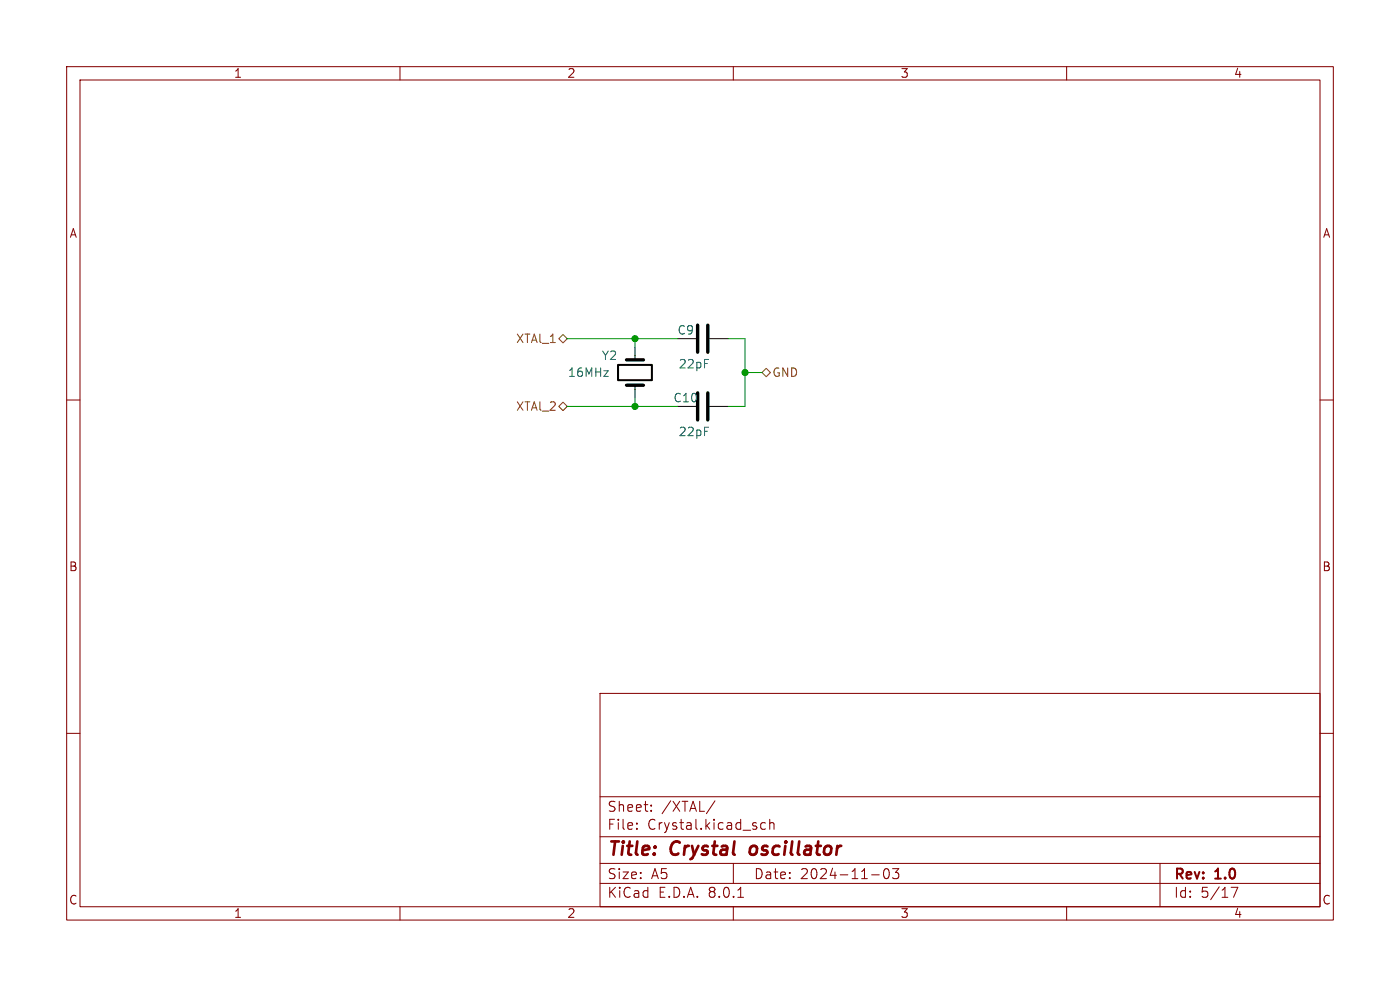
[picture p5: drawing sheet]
<svg xmlns="http://www.w3.org/2000/svg" width="297mm" height="210mm" viewBox="0 0 297 210" stroke-linecap="round" stroke-linejoin="round" font-family="sans-serif">
<g fill="none" stroke="#840000" stroke-width=".22">
<path d="M14.1 14.1h268.8v181.1h-268.8zM17 17h263v175.3h-263zM84.9 14.1v2.9M155.6 14.1v2.9M226.3 14.1v2.9M14.1 84.9h2.9M280 84.9h2.9M14.1 155.6h2.9M127.3 147.1h152.7v45.2h-152.7zM280 155.6h2.9M127.3 177.5h152.7M127.3 169h152.7"/>
<path d="M135.1 175.7v.2M135.1 174.6v.2M138.1 171.9v.2M138.1 170.8v.2M151.7 169.9l-1.8 2.7M162.4 174.6l-.6-.1-.4 .4v.6l.2 .3h.8M163.3 174.7a.53 .53 0 0 1 .9 .1v1.1M163.3 173.8v2.1M84.9 192.3v2.9M127.3 187.4h152.7M127.3 183.2h152.7M155.6 192.3v2.9"/>
<path d="M155.6 183.2v4.2M156.5 190.3h1.2M184.9 185.6h1.6M187.6 184.5l.5-.2a1.33 1.33 0 0 1 0 2.1h-.2a1.29 1.29 0 0 1-.3-1.9zM189.4 184.3h1.3l-.7 .8a.58 .58 0 0 1 .7 .4v.5l-.2 .3-.8 .1-.3-.2M226.3 192.3v2.9M246.1 183.2v9.1M261.2 188.2h1.4l-.9 2.1"/>
</g>
<path d="M159.3 179.7l-.3 1.1 .5 .5" fill="none" stroke="#840000" stroke-width=".57"/>
<path d="M131.1 77.4h7.2v3.2h-7.2z" fill="none" stroke="#000" stroke-width=".43"/>
<path d="M134.7 73.6v2.7M143.7 71.8h3.9M150.5 71.8h4M134.7 81.7v2.7M150.5 86.2h4" fill="none" stroke="#000" stroke-width=".22"/>
<path d="M132.9 76.3h3.6M148 69v5.7M150.2 69v5.7M132.9 81.7h3.6M148 83.3v5.8M150.2 83.3v5.8" fill="none" stroke="#000" stroke-width=".72"/>
<path d="M119.4 70.9l.9 .9-.9 .9-.9-.9zM161.6 79l.9-.9 .9 .9-.9 .9zM119.4 85.3l.9 .9-.9 .9-.9-.9z" fill="none" stroke="#725600" stroke-width=".22"/>
<path d="M120.3 71.8h23.4M134.7 71.8v1.8M154.5 71.8h3.6v14.4h-3.6M158.1 79h3.5M120.3 86.2h23.4M134.7 84.4v1.8" fill="none" stroke="#009600" stroke-width=".22"/>
<g fill="#009600" stroke="#009600" stroke-width=".22">
<circle cx="158.1" cy="79" r=".65"/>
<circle cx="134.7" cy="71.8" r=".65"/>
<circle cx="134.7" cy="86.2" r=".65"/>
</g>
<g font-size="3.9" fill="#840000">
<text x="128.7" y="182.3">Title:</text>
<text x="142.4" y="182.3">Crystal</text>
<text x="160.3" y="182.3">oscillator</text>
</g>
<g font-size="3" fill="#840000">
<text x="128.7" y="172.5">Sheet:</text>
<text x="140.3" y="172.5">/XTAL/</text>
<text x="128.7" y="176.3">File:</text>
<text x="137.3" y="176.3">Crystal.kicad_sch</text>
<text x="128.7" y="190.8">KiCad</text>
<text x="128.7" y="186.8">Size:</text>
<text x="138.1" y="186.8">A5</text>
<text x="139.6" y="190.8">E.D.A.</text>
<text x="150.4" y="190.8">8.0.1</text>
<text x="159.8" y="186.8">Date:</text>
<text x="169.7" y="186.8">2024-11-03</text>
<text x="248.9" y="187.1">Rev:</text>
<text x="248.9" y="190.8">Id:</text>
<text x="254.7" y="190.8">5/17</text>
<text x="257.9" y="187.1">1.0</text>
</g>
<g font-size="2.6" fill="#840000">
<text x="49.5" y="16.8">1</text>
<text x="120.2" y="16.8">2</text>
<text x="190.9" y="16.8">3</text>
<text x="261.6" y="16.8">4</text>
<text x="14.6" y="50.7">A</text>
<text x="280.5" y="50.7">A</text>
<text x="14.5" y="121.5">B</text>
<text x="280.4" y="121.5">B</text>
<text x="14.5" y="192.2">C</text>
<text x="49.5" y="195">1</text>
<text x="120.2" y="195">2</text>
<text x="190.9" y="195">3</text>
<text x="261.6" y="195">4</text>
<text x="280.4" y="192.2">C</text>
</g>
<g font-size="2.5" fill="#006464">
<text x="143.6" y="71.3">C9</text>
<text x="127.5" y="76.7">Y2</text>
<text x="120.4" y="80.2">16MHz</text>
<text x="143.8" y="78.5">22pF</text>
<text x="142.7" y="85.6">C10</text>
<text x="143.8" y="92.8">22pF</text>
</g>
<g font-size="2.5" fill="#725600">
<text x="109.3" y="73.1">XTAl_1</text>
<text x="163.7" y="80.2">GND</text>
<text x="109.3" y="87.4">XTAl_2</text>
</g>
</svg>
